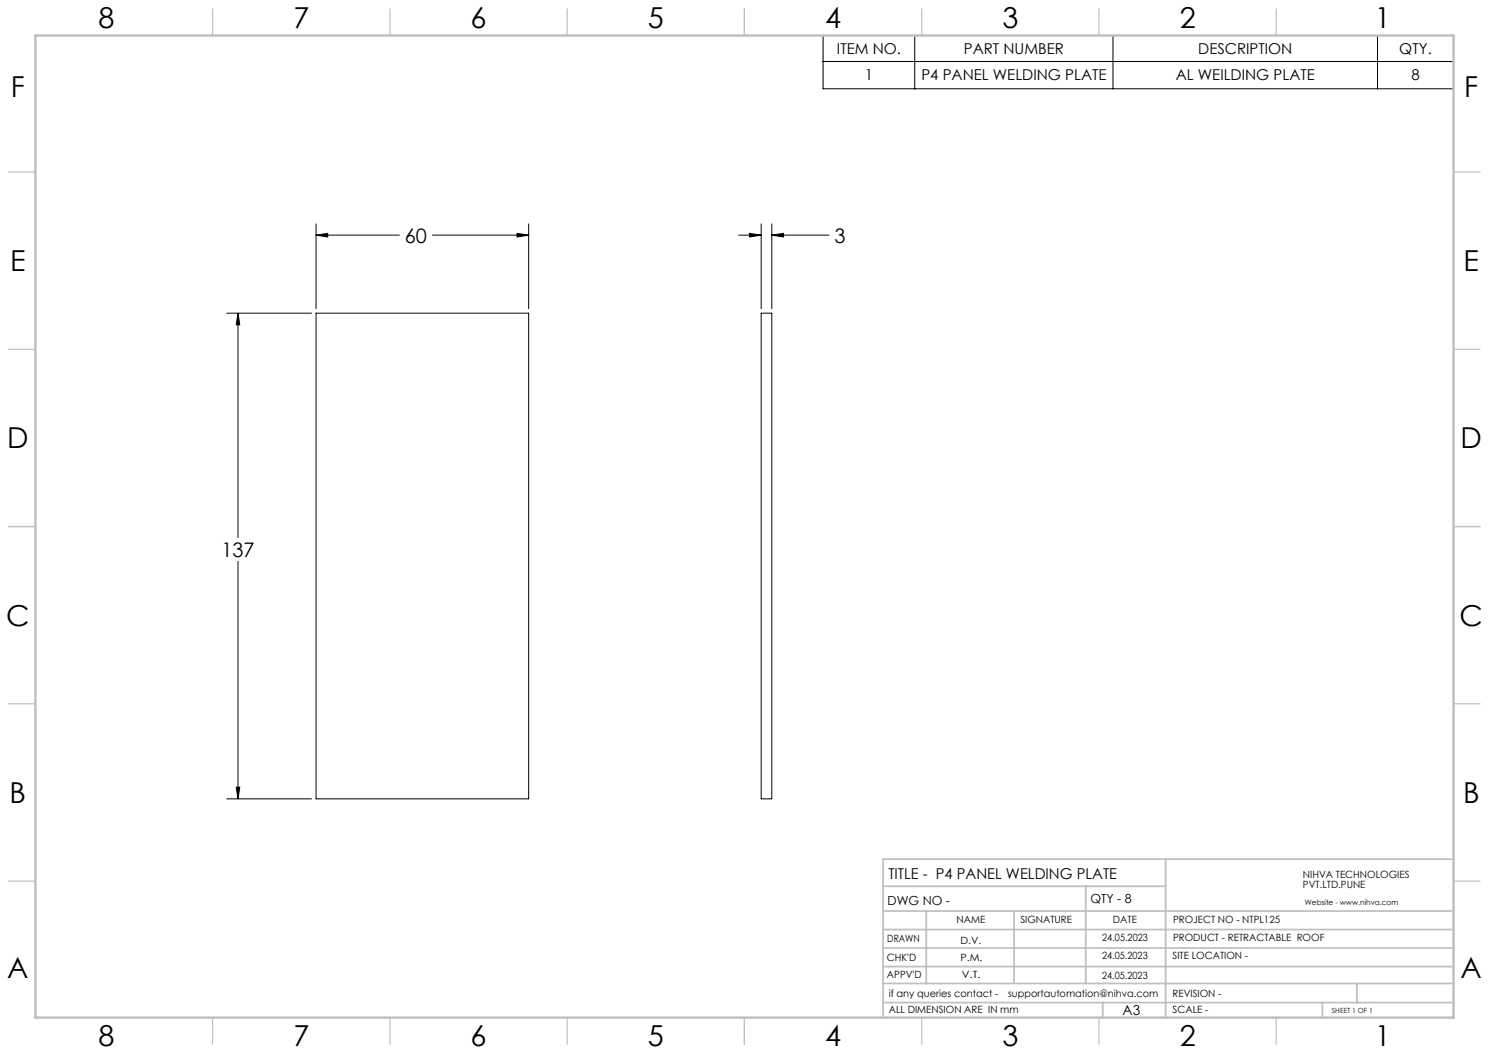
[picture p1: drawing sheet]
<svg xmlns="http://www.w3.org/2000/svg" width="420mm" height="297mm" viewBox="0 0 420 297" stroke-linecap="round" stroke-linejoin="round" font-family="sans-serif">
<g fill="none" stroke="#000" stroke-width=".28">
<path d="M232.2 10h177.8v15h-177.8zM232.2 17.4h177.8M258 10v15M313.9 10v15M388.5 10v15M89.1 66.3l3.3-.5v1zM89.1 63.1v24M89.1 66.3h23.5M122 66.3h27.1M145.8 65.8l3.3 .5-3.3 .5zM149.1 63.1v24M208.4 66.3h6.3"/>
<path d="M211.4 65.8l3.3 .5-3.3 .5zM214.7 63.1v24M217.7 66.3l3.3-.5v1zM217.7 66.3h16.1M217.7 63.1v24M64 88.3h23.9M67.1 88.3l.5 3.3h-1zM67.1 88.3v63.3M89.1 88.3h60v137h-60zM214.7 88.3h3v137h-3zM67.1 158.3v67M64 225.3h23.9"/>
<path d="M66.6 222h1l-.5 3.3z"/>
</g>
<g fill="none" stroke="#c0c0c0" stroke-width=".35">
<path d="M60 2.5v7.5M110 2.5v7.5M160 2.5v7.5M210 2.5v7.5M260 2.5v7.5M310 2.5v7.5M360 2.5v7.5M2.5 48.5h7.5M410 48.5h7.5M2.5 98.5h7.5M410 98.5h7.5M2.5 148.5h7.5"/>
<path d="M410 148.5h7.5M2.5 198.5h7.5M410 198.5h7.5M2.5 248.5h7.5M410 248.5h7.5M60 287v7.5M110 287v7.5M160 287v7.5M210 287v7.5M260 287v7.5M310 287v7.5M360 287v7.5"/>
</g>
<g fill="none" stroke="#c0c0c0" stroke-width=".5">
<path d="M249.1 257h160.9M249.1 250h79.7M261.3 257v20.4M286 257v20.4M306.2 250v27.4M328.8 242.3v44.7M410 242.3h-160.9v44.7M249.1 272.6h160.9M249.1 267.4h160.9M249.1 262.2h160.9M249.1 277.4h160.9M382.7 277.4v5.4"/>
<path d="M249.1 282.8h160.9M311 282.8v4.2M373 282.8v4.2"/>
</g>
<path d="M10 10h400v277h-400z" fill="none" stroke="#c0c0c0" stroke-width=".7"/>
<path d="M67.1 88.3l.5 3.3h-1zM66.6 222h1l-.5 3.3zM145.8 65.8l3.3 .5-3.3 .5zM89.1 66.3l3.3-.5v1zM211.4 65.8l3.3 .5-3.3 .5zM217.7 66.3l3.3-.5v1z" fill="#000"/>
<g font-size="8.1">
<text x="27.8" y="8">8</text>
<text x="82.8" y="8">7</text>
<text x="132.8" y="8">6</text>
<text x="182.8" y="8">5</text>
<text x="232.8" y="8">4</text>
<text x="282.8" y="8">3</text>
<text x="332.8" y="8">2</text>
<text x="387.8" y="8">1</text>
<text x="3" y="27.2">F</text>
<text x="413" y="27.2">F</text>
<text x="2.8" y="76.5">E</text>
<text x="412.8" y="76.5">E</text>
<text x="2" y="126.5">D</text>
<text x="412" y="126.5">D</text>
<text x="1.7" y="176.5">C</text>
<text x="411.7" y="176.5">C</text>
<text x="2.7" y="226.5">B</text>
<text x="412.7" y="226.5">B</text>
<text x="2" y="275.7">A</text>
<text x="412" y="275.7">A</text>
<text x="27.8" y="295">8</text>
<text x="82.8" y="295">7</text>
<text x="132.8" y="295">6</text>
<text x="182.8" y="295">5</text>
<text x="232.8" y="295">4</text>
<text x="282.8" y="295">3</text>
<text x="332.8" y="295">2</text>
<text x="387.8" y="295">1</text>
</g>
<g font-size="5.6">
<text x="114.2" y="68.4">60</text>
<text x="235.4" y="68.4">3</text>
<text x="62.5" y="157.1">137</text>
</g>
<g font-size="4.2">
<text x="236.1" y="15.2">ITEM NO.</text>
<text x="271.9" y="15.2">PART NUMBER</text>
<text x="338" y="15.2">DESCRIPTION</text>
<text x="394.7" y="15.2">QTY.</text>
<text x="243.9" y="22.7">1</text>
<text x="259.9" y="22.7">P4 PANEL WELDING PLATE</text>
<text x="331.6" y="22.7">AL WEILDING PLATE</text>
<text x="398.1" y="22.7">8</text>
<text x="250.6" y="247.8">TITLE - P4 PANEL WELDING PLATE</text>
</g>
<text font-size="3.9" x="316.7" y="286.4">A3</text>
<g font-size="3.5">
<text x="250.4" y="255.1">DWG NO -</text>
<text x="307.6" y="254.8">QTY - 8</text>
</g>
<g font-size="2.8">
<text x="367.5" y="247.7">NIHVA TECHNOLOGIES</text>
<text x="367.5" y="250.5">PVT.LTD.PUNE</text>
<text x="269.8" y="260.4">NAME</text>
<text x="287.8" y="260.4">SIGNATURE</text>
<text x="313.9" y="260.5">DATE</text>
<text x="330.9" y="260.5">PROJECT NO - NTPL125</text>
<text x="250.3" y="265.7">DRAWN</text>
<text x="270.9" y="266.1">D.V.</text>
<text x="310.9" y="265.5">24.05.2023</text>
<text x="330.9" y="265.5">PRODUCT - RETRACTABLE ROOF</text>
<text x="250.2" y="271.1">CHK'D</text>
<text x="250.2" y="275.8">APPV'D</text>
<text x="270.9" y="271.1">P.M.</text>
<text x="271.3" y="275.8">V.T.</text>
<text x="310.9" y="270.6">24.05.2023</text>
<text x="330.7" y="270.6">SITE LOCATION -</text>
<text x="250.7" y="281.1">if any queries contact -</text>
<text x="284.3" y="281.1">supportautomation@nihva.com</text>
<text x="310.9" y="276.1">24.05.2023</text>
<text x="330.7" y="281.1">REVISION -</text>
<text x="250.7" y="285.6">ALL DIMENSION ARE IN mm</text>
<text x="330.7" y="285.6">SCALE -</text>
</g>
<text font-size="2.1" x="368.1" y="255.1">Website - www.nihva.com</text>
<text font-size="2" x="375.7" y="285.6">SHEET 1 OF 1</text>
</svg>
